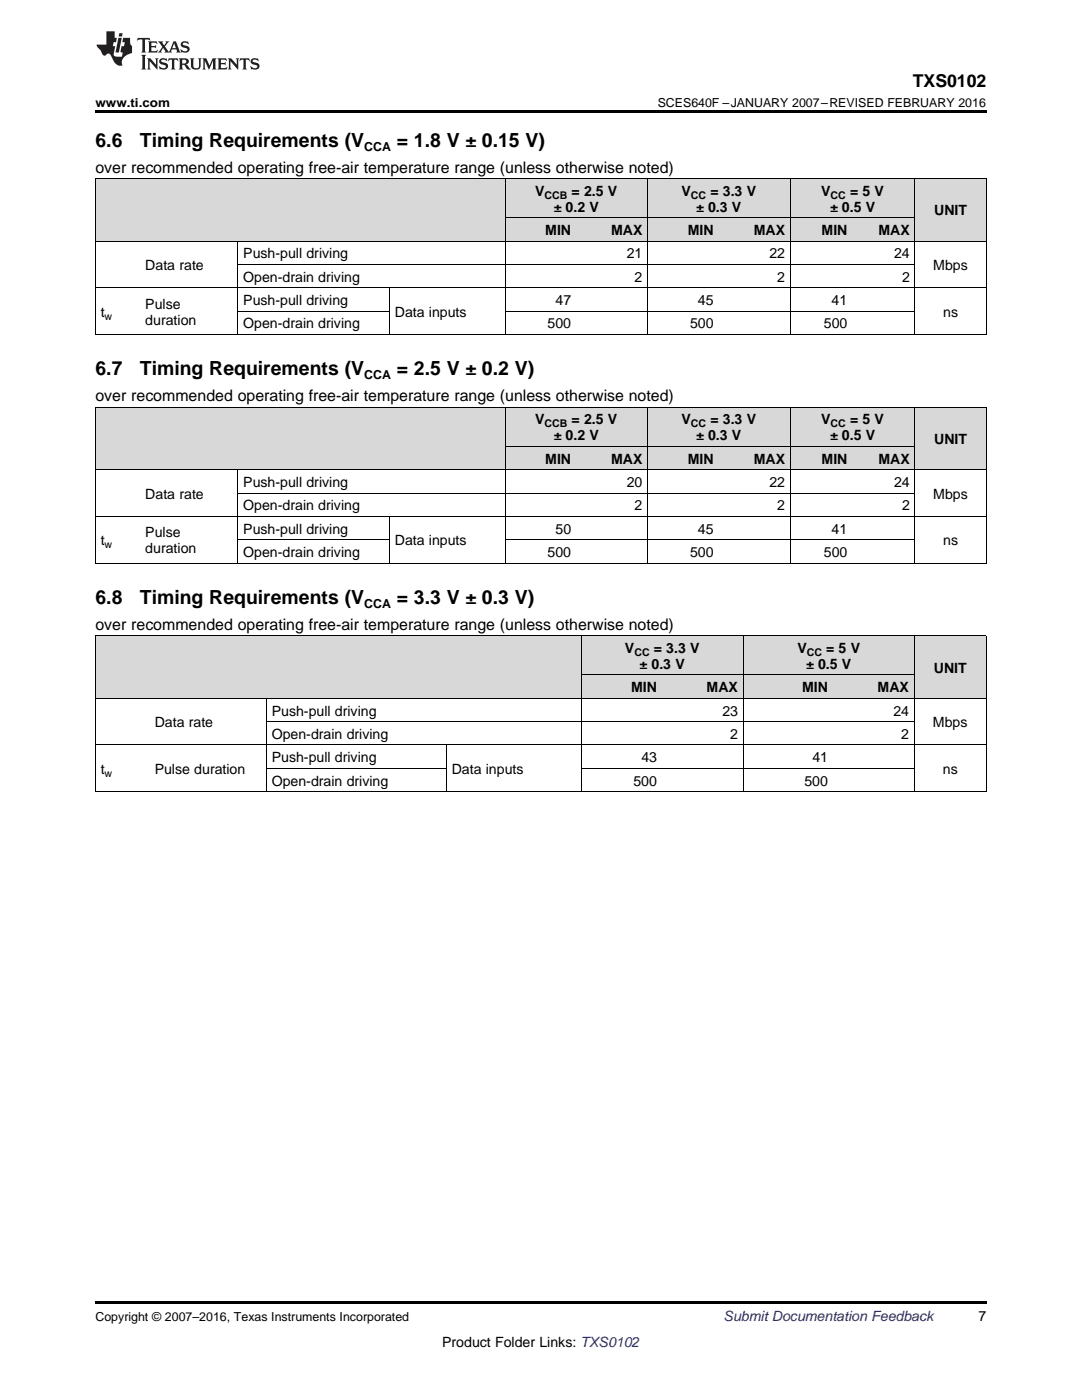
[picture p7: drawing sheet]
<svg xmlns="http://www.w3.org/2000/svg" width="216mm" height="279mm" viewBox="0 0 216 279" stroke-linecap="round" stroke-linejoin="round" font-family="sans-serif">
<g fill="#d8d8d8">
<path d="M19 126.9h10.8v12.5h-10.8z"/>
<path d="M29.8 126.9h23.4v12.5h-23.4z"/>
<path d="M53.2 126.9h35.9v12.5h-35.9z"/>
<path d="M89.1 126.9h26.9v12.5h-26.9z"/>
<path d="M182.5 126.9h14.3v12.5h-14.3z"/>
<path d="M116 134.8h16.2v4.6h-16.2z"/>
<path d="M132.2 134.8h16.1v4.6h-16.1z"/>
<path d="M148.3 134.8h18v4.6h-18z"/>
<path d="M166.3 134.8h16.2v4.6h-16.2z"/>
<path d="M116 126.9h16.2v7.9h-16.2z"/>
<path d="M132.2 126.9h16.1v7.9h-16.1z"/>
<path d="M148.3 126.9h18v7.9h-18z"/>
<path d="M166.3 126.9h16.2v7.9h-16.2z"/>
<path d="M19 81.3h8.9v12.5h-8.9z"/>
<path d="M27.9 81.3h19.6v12.5h-19.6z"/>
<path d="M47.5 81.3h30.2v12.5h-30.2z"/>
<path d="M77.7 81.3h23.1v12.5h-23.1z"/>
<path d="M182.6 81.3h14.2v12.5h-14.2z"/>
<path d="M100.8 89.1h14.2v4.7h-14.2z"/>
<path d="M115 89.1h14.3v4.7h-14.3z"/>
<path d="M129.3 89.1h14.2v4.7h-14.2z"/>
<path d="M143.5 89.1h14.2v4.7h-14.2z"/>
<path d="M157.7 89.1h12.5v4.7h-12.5z"/>
<path d="M170.2 89.1h12.4v4.7h-12.4z"/>
<path d="M100.8 81.3h14.2v7.8h-14.2z"/>
<path d="M115 81.3h14.3v7.8h-14.3z"/>
<path d="M129.3 81.3h14.2v7.8h-14.2z"/>
<path d="M143.5 81.3h14.2v7.8h-14.2z"/>
<path d="M157.7 81.3h12.5v7.8h-12.5z"/>
<path d="M170.2 81.3h12.4v7.8h-12.4z"/>
<path d="M19 35.7h8.9v12.5h-8.9z"/>
<path d="M27.9 35.7h19.6v12.5h-19.6z"/>
<path d="M47.5 35.7h30.2v12.5h-30.2z"/>
<path d="M77.7 35.7h23.1v12.5h-23.1z"/>
<path d="M182.6 35.7h14.2v12.5h-14.2z"/>
<path d="M100.8 43.5h14.2v4.7h-14.2z"/>
<path d="M115 43.5h14.3v4.7h-14.3z"/>
<path d="M129.3 43.5h14.2v4.7h-14.2z"/>
<path d="M143.5 43.5h14.2v4.7h-14.2z"/>
<path d="M157.7 43.5h12.5v4.7h-12.5z"/>
<path d="M170.2 43.5h12.4v4.7h-12.4z"/>
<path d="M100.8 35.7h14.2v7.8h-14.2z"/>
<path d="M115 35.7h14.3v7.8h-14.3z"/>
<path d="M129.3 35.7h14.2v7.8h-14.2z"/>
<path d="M143.5 35.7h14.2v7.8h-14.2z"/>
<path d="M157.7 35.7h12.5v7.8h-12.5z"/>
<path d="M170.2 35.7h12.4v7.8h-12.4z"/>
</g>
<g fill="#000">
<path d="M19 22h177.8v.5h-177.8zM19 66.8h.2zM47.4 66.8h.1zM77.6 66.8h.1zM100.7 66.8h.1zM114.9 66.8h.1zM129.2 66.8h.1zM143.4 66.8h.1zM157.6 66.8h.1zM170.1 66.8h.1zM182.5 66.8h.1zM196.7 66.8h.1z"/>
<path d="M19 112.4h.2zM47.4 112.4h.1zM77.6 112.4h.1zM100.7 112.4h.1zM114.9 112.4h.1zM129.2 112.4h.1zM143.4 112.4h.1zM157.6 112.4h.1zM170.1 112.4h.1zM182.5 112.4h.1zM196.7 112.4h.1zM19 158h.2z"/>
<path d="M53.1 158h.1zM89 158h.1zM115.9 158h.1zM132.1 158h.1zM148.2 158h.1zM166.2 158h.1zM182.4 158h.1zM196.7 158h.1zM19 259.7h177.8v.5h-177.8z"/>
</g>
<g fill="none" stroke="#000" stroke-width=".2">
<path d="M19 35.6l177.8 .1v31.1M19.1 35.7v31.1M100.8 35.7v31.1M129.2 35.7v31.1M157.7 35.7v31.1M182.5 35.7v31.1M19 57.4h177.8M19 48.1h177.8M47.4 48.2v18.6M47.5 52.8h135.1M77.7 57.5v9.3M100.8 43.5h81.8"/>
<path d="M19 66.8h177.8M47.5 62.1h30.2M100.8 62.1h81.8M19 81.3h177.8v31.1M19 93.8h177.8M19.1 81.3v31.1M47.4 93.8v18.6M47.5 98.4h135.1M100.8 81.3v31.1M100.8 89.1h81.8M129.2 81.3v31.1M157.7 81.3v31.1"/>
<path d="M182.5 81.3v31.1M19 112.4h177.8M19 103.1h177.8M47.5 107.7h30.2M77.7 103.1v9.3M100.8 107.7h81.8M19 139.4h177.8M19 126.9h177.8M19.1 126.9v31.1M53.1 139.4v18.6M116 126.9v31.1M116 134.7h66.5"/>
<path d="M148.3 126.9v31.1M182.4 126.9v31.1M196.8 126.9v31.1M19 158h177.8M19 148.7h177.8M53.2 153.3h35.9M53.2 144h129.3M89 148.7v9.3M116 153.3h66.5"/>
</g>
<g fill="#231f20">
<path d="M27.5 7.6l-.1 .5 .4-.2h.6v.1v2.1l-.2 .4h1l-.3-.4v-2.1l.1-.1h.5l.5 .2-.2-.5zM29.5 8.3l.2 .3v1.5l-.2 .4h1.8l.2-.6a1.04 1.04 0 0 1-1.3 .2v-.7h.6l.3 .2v-.6l-.3 .2h-.6v-.6l.8-.1 .4 .3-.2-.5zM31.5 8.3l.9 1.1-.9 1.1h.8l-.2-.2 .5-.7 .4 .7-.2 .2h1.5l-.1-.2 .1-.4h.9l.1 .4-.2 .2h1l-.3-.3-.7-1.9h-.5l-.9 2-.8-1 .9-1h-.8l.1 .3-.3 .5-.4-.6 .2-.2zM34.7 8.6l.4 1h-.7zM36.3 8.4a.63 .63 0 0 0-.2 .7 .63 .63 0 0 0 .6 .4l.6 .2 .1 .2a.75 .75 0 0 1-.7 .4 .75 .75 0 0 1-.6-.5l.1 .7 .1-.1a1.11 1.11 0 0 0 1.5-.6 1.13 1.13 0 0 0-1.2-.8l-.1-.4a1.04 1.04 0 0 1 1.2 .2l-.2-.5-.1 .1-.5-.2zM28.2 10.9l.2 .4v2.2l-.2 .4h1l-.3-.4v-2.2l.3-.4zM29.3 11.6l.3 .4v1.5l-.3 .4h.8l-.2-.4v-1.3l1.5 1.7v-1.9l.2-.4h-.7l.2 .4v.9l-1.1-1.3zM32 11.8a.62 .62 0 0 0-.2 .7 .62 .62 0 0 0 .6 .4l.6 .1 .1 .3a.76 .76 0 0 1-.7 .3 .76 .76 0 0 1-.6-.4l.1 .7 .1-.1a1.11 1.11 0 0 0 1.5-.6 1.13 1.13 0 0 0-1.2-.8l-.1-.4a1.04 1.04 0 0 1 1.2 .2l-.2-.6-.1 .1-.5-.1zM33.7 11.6l-.2 .6a.61 .61 0 0 1 .8-.3v1.6l-.2 .4h.9l-.2-.4v-1.6a.63 .63 0 0 1 .8 .3l-.2-.6zM35.6 11.6l.3 .4v1.5l-.3 .4h1l-.2-.2v-.8l.5 .2a.76 .76 0 0 0 1.2 .7l-1-1a.58 .58 0 0 0 .6-.5 .58 .58 0 0 0-.5-.6zM36.4 11.9h.1a.45 .45 0 0 1 .5 .1 .45 .45 0 0 1 .1 .5l-.7 .2zM37.9 11.6l.2 .2a2.17 2.17 0 0 0 .3 1.9 .99 .99 0 0 0 1.6-.6v-1.1l.2-.4h-.7l.2 .2a1.92 1.92 0 0 1-.2 1.8 .6 .6 0 0 1-.9-.5v-1.1l.2-.4zM40.4 11.6l.2 .4v1.5l-.2 .4h.7l-.2-.4v-1.4l.8 1.8 .8-1.8v1.4l-.2 .4h.9l-.2-.4v-1.5l.2-.4h-.8l-.6 1.5-.6-1.5zM43.4 11.6l.2 .4v1.5l-.2 .4h1.8l.2-.6a1.04 1.04 0 0 1-1.3 .1v-.6h.5l.4 .2v-.6l-.4 .2h-.5v-.7h.8l.3 .3-.1-.6zM45.5 11.6l.2 .4v1.5l-.2 .4h.7l-.2-.4v-1.3l1.5 1.7v-1.9l.2-.4h-.7l.2 .4v.9l-1.1-1.3zM47.9 11.6l-.1 .6a.61 .61 0 0 1 .8-.3v1.6l-.3 .4h1l-.3-.4 .1-1.6a.63 .63 0 0 1 .7 .3l-.1-.6zM50.2 11.8a.62 .62 0 0 0-.2 .7 .62 .62 0 0 0 .6 .4l.6 .1 .2 .3a.76 .76 0 0 1-.8 .3 .76 .76 0 0 1-.6-.4l.1 .7 .2-.1a1.11 1.11 0 0 0 1.5-.6 1.13 1.13 0 0 0-1.3-.8l-.1-.4a1.04 1.04 0 0 1 1.2 .2l-.1-.6-.2 .1-.5-.1z"/>
<path d="M21.2 6.3v2.6h-1.9l.1 .4 .7 .9a.91 .91 0 0 0 1 .8 .56 .56 0 0 1 .5-.3 .56 .56 0 0 1 .5 .3l.4 .8a1.53 1.53 0 0 0 1.9 1.2 1.54 1.54 0 0 1 1-2.1l.9-.3v-1.4a1.52 1.52 0 0 1-.3-1.6h-1.4l-.2 .8h.5l-.2 .8h-.4l-.2 1v.2l.4 .1-.2 .8a1.93 1.93 0 0 1-1.6-.3l.3-1.8h-.5l.2-.8h.4l.2-.8h-.4v-1.3zM23.6 7.6l-.6 2.9h.7l.6-2.9zM23.8 6.6l-.1 .7h.6l.2-.7z"/>
</g>
<g font-size="3.9">
<text x="19" y="29.3">6.6</text>
<text x="27.9" y="29.3">Timing Requirements (V</text>
<text x="79.2" y="29.3">= 1.8 V ± 0.15 V)</text>
<text x="19" y="74.9">6.7</text>
<text x="27.9" y="74.9">Timing Requirements (V</text>
<text x="79.2" y="74.9">= 2.5 V ± 0.2 V)</text>
<text x="19" y="120.5">6.8</text>
<text x="27.9" y="120.5">Timing Requirements (V</text>
<text x="79.2" y="120.5">= 3.3 V ± 0.3 V)</text>
</g>
<text font-size="3.5" x="182.1" y="17.3">TXS0102</text>
<g font-size="3.2">
<text x="19" y="34.4">over recommended operating free-air temperature range (unless otherwise noted)</text>
<text x="19" y="80">over recommended operating free-air temperature range (unless otherwise noted)</text>
<text x="19" y="125.7">over recommended operating free-air temperature range (unless otherwise noted)</text>
</g>
<g font-size="2.8">
<text x="106.8" y="39.1">V</text>
<text x="114.1" y="39.1">=</text>
<text x="116.5" y="39.1">2.5 V</text>
<text x="136" y="39.1">V</text>
<text x="141.7" y="39.1">=</text>
<text x="144.2" y="39.1">3.3 V</text>
<text x="163.9" y="39.1">V</text>
<text x="169.6" y="39.1">= 5 V</text>
<text x="108.8" y="46.9">MIN</text>
<text x="110.5" y="42.3">± 0.2 V</text>
<text x="121.9" y="46.9">MAX</text>
<text x="137.2" y="46.9">MIN</text>
<text x="138.9" y="42.3">± 0.3 V</text>
<text x="150.4" y="46.9">MAX</text>
<text x="163.9" y="46.9">MIN</text>
<text x="165.6" y="42.3">± 0.5 V</text>
<text x="175.3" y="46.9">MAX</text>
<text x="186.4" y="43">UNIT</text>
<text x="29" y="53.9">Data rate</text>
<text x="48.5" y="51.6">Push-pull driving</text>
<text x="125.1" y="51.6">21</text>
<text x="153.5" y="51.6">22</text>
<text x="178.4" y="51.6">24</text>
<text x="186.2" y="53.9">Mbps</text>
<text x="48.5" y="56.2">Open-drain driving</text>
<text x="126.6" y="56.2">2</text>
<text x="155.1" y="56.2">2</text>
<text x="180" y="56.2">2</text>
<text x="20.1" y="63.2">t</text>
<text x="29" y="61.6">Pulse</text>
<text x="29" y="64.8">duration</text>
<text x="48.5" y="60.9">Push-pull driving</text>
<text x="48.5" y="65.5">Open-drain driving</text>
<text x="78.8" y="63.2">Data inputs</text>
<text x="109.3" y="65.5">500</text>
<text x="110.8" y="60.9">47</text>
<text x="137.7" y="65.5">500</text>
<text x="139.3" y="60.9">45</text>
<text x="164.4" y="65.5">500</text>
<text x="165.9" y="60.9">41</text>
<text x="188.2" y="63.2">ns</text>
<text x="106.8" y="84.7">V</text>
<text x="110.5" y="87.9">± 0.2 V</text>
<text x="114.1" y="84.7">=</text>
<text x="116.5" y="84.7">2.5 V</text>
<text x="136" y="84.7">V</text>
<text x="138.9" y="87.9">± 0.3 V</text>
<text x="141.7" y="84.7">=</text>
<text x="144.2" y="84.7">3.3 V</text>
<text x="163.9" y="84.7">V</text>
<text x="165.6" y="87.9">± 0.5 V</text>
<text x="169.6" y="84.7">= 5 V</text>
<text x="186.4" y="88.6">UNIT</text>
<text x="108.8" y="92.5">MIN</text>
<text x="121.9" y="92.5">MAX</text>
<text x="137.2" y="92.5">MIN</text>
<text x="150.4" y="92.5">MAX</text>
<text x="163.9" y="92.5">MIN</text>
<text x="175.3" y="92.5">MAX</text>
<text x="29" y="99.5">Data rate</text>
<text x="48.5" y="97.2">Push-pull driving</text>
<text x="48.5" y="101.8">Open-drain driving</text>
<text x="125.1" y="97.2">20</text>
<text x="126.6" y="101.8">2</text>
<text x="153.5" y="97.2">22</text>
<text x="155.1" y="101.8">2</text>
<text x="178.4" y="97.2">24</text>
<text x="180" y="101.8">2</text>
<text x="186.2" y="99.5">Mbps</text>
<text x="29" y="107.2">Pulse</text>
<text x="48.5" y="106.5">Push-pull driving</text>
<text x="110.8" y="106.5">50</text>
<text x="139.3" y="106.5">45</text>
<text x="165.9" y="106.5">41</text>
<text x="20.1" y="108.8">t</text>
<text x="29" y="110.4">duration</text>
<text x="48.5" y="111.2">Open-drain driving</text>
<text x="78.8" y="108.8">Data inputs</text>
<text x="109.3" y="111.2">500</text>
<text x="137.7" y="111.2">500</text>
<text x="164.4" y="111.2">500</text>
<text x="188.2" y="108.8">ns</text>
<text x="124.7" y="130.3">V</text>
<text x="130.5" y="130.3">=</text>
<text x="132.9" y="130.3">3.3 V</text>
<text x="159.1" y="130.3">V</text>
<text x="164.9" y="130.3">=</text>
<text x="167.3" y="130.3">5 V</text>
<text x="127.6" y="133.5">± 0.3 V</text>
<text x="160.9" y="133.5">± 0.5 V</text>
<text x="186.3" y="134.2">UNIT</text>
<text x="54.2" y="142.8">Push-pull driving</text>
<text x="125.9" y="138.1">MIN</text>
<text x="141" y="138.1">MAX</text>
<text x="144.1" y="142.8">23</text>
<text x="160.1" y="138.1">MIN</text>
<text x="175.1" y="138.1">MAX</text>
<text x="178.3" y="142.8">24</text>
<text x="30.9" y="145.1">Data rate</text>
<text x="54.2" y="147.5">Open-drain driving</text>
<text x="145.7" y="147.5">2</text>
<text x="179.8" y="147.5">2</text>
<text x="186.2" y="145.1">Mbps</text>
<text x="20.1" y="154.4">t</text>
<text x="30.9" y="154.4">Pulse duration</text>
<text x="54.2" y="152.1">Push-pull driving</text>
<text x="90.1" y="154.4">Data inputs</text>
<text x="128" y="152.1">43</text>
<text x="162.1" y="152.1">41</text>
<text x="188.1" y="154.4">ns</text>
<text x="54.2" y="156.8">Open-drain driving</text>
<text x="126.4" y="156.8">500</text>
<text x="160.5" y="156.8">500</text>
<text x="195.3" y="263.6">7</text>
<text x="88.2" y="268.9">Product Folder Links: TXS0102</text>
</g>
<text font-size="2.8" fill="#0000c8" x="144.4" y="263.6">Submit Documentation Feedback</text>
<g font-size="2.5">
<text x="19" y="21.4">www.ti.com</text>
<text x="131.2" y="21.4">SCES640F –JANUARY 2007–REVISED FEBRUARY 2016</text>
<text x="72.7" y="30.1">CCA</text>
<text x="72.7" y="75.7">CCA</text>
<text x="72.7" y="121.3">CCA</text>
<text x="19" y="263.6">Copyright © 2007–2016, Texas Instruments Incorporated</text>
</g>
<g font-size="2.1">
<text x="108.7" y="39.7">CCB</text>
<text x="137.9" y="39.7">CC</text>
<text x="165.7" y="39.7">CC</text>
<text x="20.9" y="63.8">w</text>
<text x="108.7" y="85.3">CCB</text>
<text x="137.9" y="85.3">CC</text>
<text x="165.7" y="85.3">CC</text>
<text x="20.9" y="109.4">w</text>
<text x="126.6" y="130.9">CC</text>
<text x="161" y="130.9">CC</text>
<text x="20.9" y="155">w</text>
</g>
</svg>
